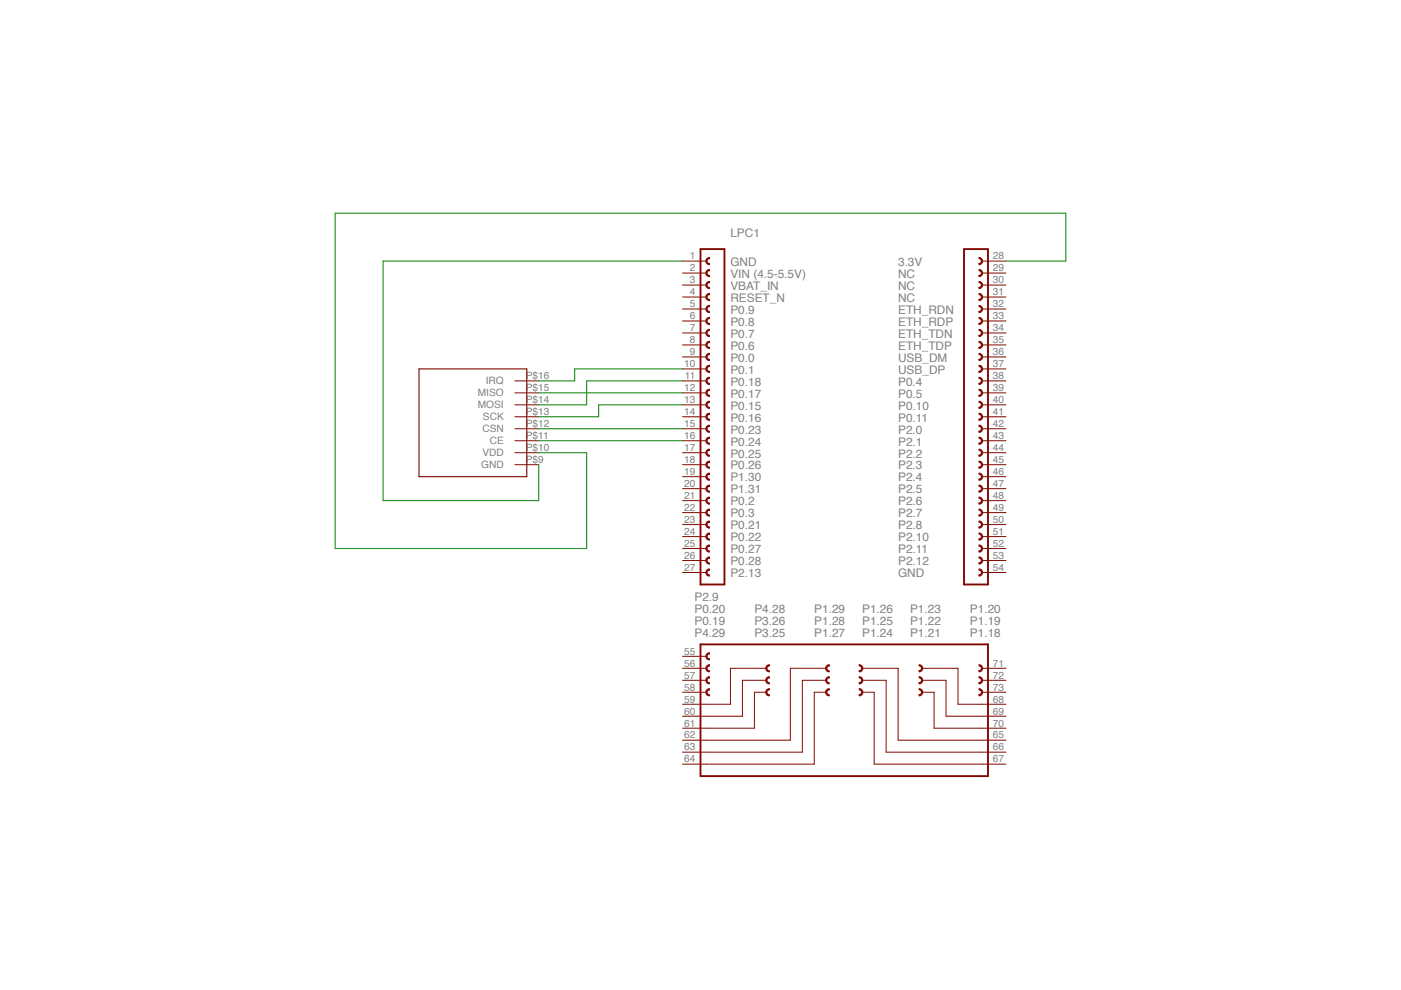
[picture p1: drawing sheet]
<?xml version="1.0" encoding="utf-8"?>
<!DOCTYPE eagle SYSTEM "eagle.dtd">
<eagle version="6.6.0">
<drawing>
<settings>
<setting alwaysvectorfont="no"/>
<setting verticaltext="up"/>
</settings>
<grid distance="0.1" unitdist="inch" unit="inch" style="lines" multiple="1" display="no" altdistance="0.01" altunitdist="inch" altunit="inch"/>
<schematic xreflabel="%F%N/%S.%C%R" xrefpart="/%S.%C%R">
<libraries>
<library name="lpc">
<symbols>
<symbol name="LPCXPRESSO_LPC1769">
<wire x1="-26.67" y1="-33.02" x2="-21.59" y2="-33.02" width="0.4064" layer="94"/>
<wire x1="-24.765" y1="-6.985" x2="-24.765" y2="-8.255" width="0.254" layer="94" curve="180" cap="flat"/>
<wire x1="-24.765" y1="-9.525" x2="-24.765" y2="-10.795" width="0.254" layer="94" curve="180" cap="flat"/>
<wire x1="-24.765" y1="-12.065" x2="-24.765" y2="-13.335" width="0.254" layer="94" curve="180" cap="flat"/>
<wire x1="-24.765" y1="-1.905" x2="-24.765" y2="-3.175" width="0.254" layer="94" curve="180" cap="flat"/>
<wire x1="-24.765" y1="-4.445" x2="-24.765" y2="-5.715" width="0.254" layer="94" curve="180" cap="flat"/>
<wire x1="-24.765" y1="5.715" x2="-24.765" y2="4.445" width="0.254" layer="94" curve="180" cap="flat"/>
<wire x1="-24.765" y1="3.175" x2="-24.765" y2="1.905" width="0.254" layer="94" curve="180" cap="flat"/>
<wire x1="-24.765" y1="0.635" x2="-24.765" y2="-0.635" width="0.254" layer="94" curve="180" cap="flat"/>
<wire x1="-24.765" y1="10.795" x2="-24.765" y2="9.525" width="0.254" layer="94" curve="180" cap="flat"/>
<wire x1="-24.765" y1="8.255" x2="-24.765" y2="6.985" width="0.254" layer="94" curve="180" cap="flat"/>
<wire x1="-24.765" y1="18.415" x2="-24.765" y2="17.145" width="0.254" layer="94" curve="180" cap="flat"/>
<wire x1="-24.765" y1="15.875" x2="-24.765" y2="14.605" width="0.254" layer="94" curve="180" cap="flat"/>
<wire x1="-24.765" y1="13.335" x2="-24.765" y2="12.065" width="0.254" layer="94" curve="180" cap="flat"/>
<wire x1="-24.765" y1="23.495" x2="-24.765" y2="22.225" width="0.254" layer="94" curve="180" cap="flat"/>
<wire x1="-24.765" y1="20.955" x2="-24.765" y2="19.685" width="0.254" layer="94" curve="180" cap="flat"/>
<wire x1="-24.765" y1="31.115" x2="-24.765" y2="29.845" width="0.254" layer="94" curve="180" cap="flat"/>
<wire x1="-24.765" y1="28.575" x2="-24.765" y2="27.305" width="0.254" layer="94" curve="180" cap="flat"/>
<wire x1="-24.765" y1="26.035" x2="-24.765" y2="24.765" width="0.254" layer="94" curve="180" cap="flat"/>
<wire x1="-21.59" y1="38.1" x2="-21.59" y2="-33.02" width="0.4064" layer="94"/>
<wire x1="-26.67" y1="-33.02" x2="-26.67" y2="38.1" width="0.4064" layer="94"/>
<wire x1="-21.59" y1="38.1" x2="-26.67" y2="38.1" width="0.4064" layer="94"/>
<wire x1="-24.765" y1="36.195" x2="-24.765" y2="34.925" width="0.254" layer="94" curve="180" cap="flat"/>
<wire x1="-24.765" y1="33.655" x2="-24.765" y2="32.385" width="0.254" layer="94" curve="180" cap="flat"/>
<wire x1="-24.765" y1="-14.605" x2="-24.765" y2="-15.875" width="0.254" layer="94" curve="180" cap="flat"/>
<wire x1="-24.765" y1="-17.145" x2="-24.765" y2="-18.415" width="0.254" layer="94" curve="180" cap="flat"/>
<wire x1="-24.765" y1="-19.685" x2="-24.765" y2="-20.955" width="0.254" layer="94" curve="180" cap="flat"/>
<wire x1="-24.765" y1="-22.225" x2="-24.765" y2="-23.495" width="0.254" layer="94" curve="180" cap="flat"/>
<wire x1="-24.765" y1="-24.765" x2="-24.765" y2="-26.035" width="0.254" layer="94" curve="180" cap="flat"/>
<wire x1="-24.765" y1="-27.305" x2="-24.765" y2="-28.575" width="0.254" layer="94" curve="180" cap="flat"/>
<wire x1="-24.765" y1="-29.845" x2="-24.765" y2="-31.115" width="0.254" layer="94" curve="180" cap="flat"/>
<wire x1="34.29" y1="-33.02" x2="29.21" y2="-33.02" width="0.4064" layer="94"/>
<wire x1="32.385" y1="-6.985" x2="32.385" y2="-8.255" width="0.254" layer="94" curve="-180" cap="flat"/>
<wire x1="32.385" y1="-9.525" x2="32.385" y2="-10.795" width="0.254" layer="94" curve="-180" cap="flat"/>
<wire x1="32.385" y1="-12.065" x2="32.385" y2="-13.335" width="0.254" layer="94" curve="-180" cap="flat"/>
<wire x1="32.385" y1="-1.905" x2="32.385" y2="-3.175" width="0.254" layer="94" curve="-180" cap="flat"/>
<wire x1="32.385" y1="-4.445" x2="32.385" y2="-5.715" width="0.254" layer="94" curve="-180" cap="flat"/>
<wire x1="32.385" y1="5.715" x2="32.385" y2="4.445" width="0.254" layer="94" curve="-180" cap="flat"/>
<wire x1="32.385" y1="3.175" x2="32.385" y2="1.905" width="0.254" layer="94" curve="-180" cap="flat"/>
<wire x1="32.385" y1="0.635" x2="32.385" y2="-0.635" width="0.254" layer="94" curve="-180" cap="flat"/>
<wire x1="32.385" y1="10.795" x2="32.385" y2="9.525" width="0.254" layer="94" curve="-180" cap="flat"/>
<wire x1="32.385" y1="8.255" x2="32.385" y2="6.985" width="0.254" layer="94" curve="-180" cap="flat"/>
<wire x1="32.385" y1="18.415" x2="32.385" y2="17.145" width="0.254" layer="94" curve="-180" cap="flat"/>
<wire x1="32.385" y1="15.875" x2="32.385" y2="14.605" width="0.254" layer="94" curve="-180" cap="flat"/>
<wire x1="32.385" y1="13.335" x2="32.385" y2="12.065" width="0.254" layer="94" curve="-180" cap="flat"/>
<wire x1="32.385" y1="23.495" x2="32.385" y2="22.225" width="0.254" layer="94" curve="-180" cap="flat"/>
<wire x1="32.385" y1="20.955" x2="32.385" y2="19.685" width="0.254" layer="94" curve="-180" cap="flat"/>
<wire x1="32.385" y1="31.115" x2="32.385" y2="29.845" width="0.254" layer="94" curve="-180" cap="flat"/>
<wire x1="32.385" y1="28.575" x2="32.385" y2="27.305" width="0.254" layer="94" curve="-180" cap="flat"/>
<wire x1="32.385" y1="26.035" x2="32.385" y2="24.765" width="0.254" layer="94" curve="-180" cap="flat"/>
<wire x1="29.21" y1="38.1" x2="29.21" y2="-33.02" width="0.4064" layer="94"/>
<wire x1="34.29" y1="-33.02" x2="34.29" y2="38.1" width="0.4064" layer="94"/>
<wire x1="29.21" y1="38.1" x2="34.29" y2="38.1" width="0.4064" layer="94"/>
<wire x1="32.385" y1="36.195" x2="32.385" y2="34.925" width="0.254" layer="94" curve="-180" cap="flat"/>
<wire x1="32.385" y1="33.655" x2="32.385" y2="32.385" width="0.254" layer="94" curve="-180" cap="flat"/>
<wire x1="32.385" y1="-14.605" x2="32.385" y2="-15.875" width="0.254" layer="94" curve="-180" cap="flat"/>
<wire x1="32.385" y1="-17.145" x2="32.385" y2="-18.415" width="0.254" layer="94" curve="-180" cap="flat"/>
<wire x1="32.385" y1="-19.685" x2="32.385" y2="-20.955" width="0.254" layer="94" curve="-180" cap="flat"/>
<wire x1="32.385" y1="-22.225" x2="32.385" y2="-23.495" width="0.254" layer="94" curve="-180" cap="flat"/>
<wire x1="32.385" y1="-24.765" x2="32.385" y2="-26.035" width="0.254" layer="94" curve="-180" cap="flat"/>
<wire x1="32.385" y1="-27.305" x2="32.385" y2="-28.575" width="0.254" layer="94" curve="-180" cap="flat"/>
<wire x1="32.385" y1="-29.845" x2="32.385" y2="-31.115" width="0.254" layer="94" curve="-180" cap="flat"/>
<wire x1="-26.67" y1="-73.66" x2="34.29" y2="-73.66" width="0.4064" layer="94"/>
<wire x1="0.635" y1="-55.245" x2="0.635" y2="-56.515" width="0.254" layer="94" curve="180" cap="flat"/>
<wire x1="6.985" y1="-51.435" x2="7.62" y2="-50.8" width="0.254" layer="94" curve="90" cap="flat"/>
<wire x1="7.62" y1="-50.8" x2="6.985" y2="-50.165" width="0.254" layer="94" curve="90" cap="flat"/>
<wire x1="6.985" y1="-53.975" x2="7.62" y2="-53.34" width="0.254" layer="94" curve="90" cap="flat"/>
<wire x1="7.62" y1="-53.34" x2="6.985" y2="-52.705" width="0.254" layer="94" curve="90" cap="flat"/>
<wire x1="0.635" y1="-50.165" x2="0.635" y2="-51.435" width="0.254" layer="94" curve="180" cap="flat"/>
<wire x1="0.635" y1="-52.705" x2="0.635" y2="-53.975" width="0.254" layer="94" curve="180" cap="flat"/>
<wire x1="-12.065" y1="-50.165" x2="-12.065" y2="-51.435" width="0.254" layer="94" curve="180" cap="flat"/>
<wire x1="-12.065" y1="-52.705" x2="-12.065" y2="-53.975" width="0.254" layer="94" curve="180" cap="flat"/>
<wire x1="-12.065" y1="-55.245" x2="-12.065" y2="-56.515" width="0.254" layer="94" curve="180" cap="flat"/>
<wire x1="-24.765" y1="-52.705" x2="-24.765" y2="-53.975" width="0.254" layer="94" curve="180" cap="flat"/>
<wire x1="-24.765" y1="-55.245" x2="-24.765" y2="-56.515" width="0.254" layer="94" curve="180" cap="flat"/>
<wire x1="-24.765" y1="-47.625" x2="-24.765" y2="-48.895" width="0.254" layer="94" curve="180" cap="flat"/>
<wire x1="-24.765" y1="-50.165" x2="-24.765" y2="-51.435" width="0.254" layer="94" curve="180" cap="flat"/>
<wire x1="34.29" y1="-45.72" x2="34.29" y2="-73.66" width="0.4064" layer="94"/>
<wire x1="-26.67" y1="-73.66" x2="-26.67" y2="-45.72" width="0.4064" layer="94"/>
<wire x1="6.985" y1="-56.515" x2="7.62" y2="-55.88" width="0.254" layer="94" curve="90" cap="flat"/>
<wire x1="7.62" y1="-55.88" x2="6.985" y2="-55.245" width="0.254" layer="94" curve="90" cap="flat"/>
<wire x1="19.685" y1="-51.435" x2="20.32" y2="-50.8" width="0.254" layer="94" curve="90" cap="flat"/>
<wire x1="20.32" y1="-50.8" x2="19.685" y2="-50.165" width="0.254" layer="94" curve="90" cap="flat"/>
<wire x1="19.685" y1="-53.975" x2="20.32" y2="-53.34" width="0.254" layer="94" curve="90" cap="flat"/>
<wire x1="20.32" y1="-53.34" x2="19.685" y2="-52.705" width="0.254" layer="94" curve="90" cap="flat"/>
<wire x1="19.685" y1="-56.515" x2="20.32" y2="-55.88" width="0.254" layer="94" curve="90" cap="flat"/>
<wire x1="20.32" y1="-55.88" x2="19.685" y2="-55.245" width="0.254" layer="94" curve="90" cap="flat"/>
<wire x1="32.385" y1="-51.435" x2="32.385" y2="-50.165" width="0.254" layer="94" curve="180" cap="flat"/>
<wire x1="32.385" y1="-53.975" x2="32.385" y2="-52.705" width="0.254" layer="94" curve="180" cap="flat"/>
<wire x1="32.385" y1="-56.515" x2="32.385" y2="-55.245" width="0.254" layer="94" curve="180" cap="flat"/>
<wire x1="-26.67" y1="-45.72" x2="34.29" y2="-45.72" width="0.4064" layer="94"/>
<wire x1="-25.4" y1="-58.42" x2="-20.32" y2="-58.42" width="0.1524" layer="94"/>
<wire x1="-20.32" y1="-58.42" x2="-20.32" y2="-50.8" width="0.1524" layer="94"/>
<wire x1="-25.4" y1="-60.96" x2="-17.78" y2="-60.96" width="0.1524" layer="94"/>
<wire x1="-17.78" y1="-60.96" x2="-17.78" y2="-53.34" width="0.1524" layer="94"/>
<wire x1="-25.4" y1="-63.5" x2="-15.24" y2="-63.5" width="0.1524" layer="94"/>
<wire x1="-15.24" y1="-63.5" x2="-15.24" y2="-55.88" width="0.1524" layer="94"/>
<wire x1="-15.24" y1="-55.88" x2="-12.7" y2="-55.88" width="0.1524" layer="94"/>
<wire x1="-17.78" y1="-53.34" x2="-12.7" y2="-53.34" width="0.1524" layer="94"/>
<wire x1="-20.32" y1="-50.8" x2="-12.7" y2="-50.8" width="0.1524" layer="94"/>
<wire x1="-25.4" y1="-66.04" x2="-7.62" y2="-66.04" width="0.1524" layer="94"/>
<wire x1="-7.62" y1="-66.04" x2="-7.62" y2="-50.8" width="0.1524" layer="94"/>
<wire x1="-25.4" y1="-68.58" x2="-5.08" y2="-68.58" width="0.1524" layer="94"/>
<wire x1="-5.08" y1="-68.58" x2="-5.08" y2="-53.34" width="0.1524" layer="94"/>
<wire x1="-25.4" y1="-71.12" x2="-2.54" y2="-71.12" width="0.1524" layer="94"/>
<wire x1="-2.54" y1="-71.12" x2="-2.54" y2="-55.88" width="0.1524" layer="94"/>
<wire x1="-2.54" y1="-55.88" x2="0" y2="-55.88" width="0.1524" layer="94"/>
<wire x1="-5.08" y1="-53.34" x2="0" y2="-53.34" width="0.1524" layer="94"/>
<wire x1="-7.62" y1="-50.8" x2="0" y2="-50.8" width="0.1524" layer="94"/>
<wire x1="33.02" y1="-66.04" x2="15.24" y2="-66.04" width="0.1524" layer="94"/>
<wire x1="15.24" y1="-66.04" x2="15.24" y2="-50.8" width="0.1524" layer="94"/>
<wire x1="33.02" y1="-68.58" x2="12.7" y2="-68.58" width="0.1524" layer="94"/>
<wire x1="12.7" y1="-68.58" x2="12.7" y2="-53.34" width="0.1524" layer="94"/>
<wire x1="33.02" y1="-71.12" x2="10.16" y2="-71.12" width="0.1524" layer="94"/>
<wire x1="10.16" y1="-71.12" x2="10.16" y2="-55.88" width="0.1524" layer="94"/>
<wire x1="10.16" y1="-55.88" x2="7.62" y2="-55.88" width="0.1524" layer="94"/>
<wire x1="12.7" y1="-53.34" x2="7.62" y2="-53.34" width="0.1524" layer="94"/>
<wire x1="15.24" y1="-50.8" x2="7.62" y2="-50.8" width="0.1524" layer="94"/>
<wire x1="20.32" y1="-50.8" x2="27.94" y2="-50.8" width="0.1524" layer="94"/>
<wire x1="27.94" y1="-50.8" x2="27.94" y2="-58.42" width="0.1524" layer="94"/>
<wire x1="20.32" y1="-53.34" x2="25.4" y2="-53.34" width="0.1524" layer="94"/>
<wire x1="25.4" y1="-53.34" x2="25.4" y2="-60.96" width="0.1524" layer="94"/>
<wire x1="20.32" y1="-55.88" x2="22.86" y2="-55.88" width="0.1524" layer="94"/>
<wire x1="22.86" y1="-55.88" x2="22.86" y2="-63.5" width="0.1524" layer="94"/>
<wire x1="22.86" y1="-63.5" x2="33.02" y2="-63.5" width="0.1524" layer="94"/>
<wire x1="25.4" y1="-60.96" x2="33.02" y2="-60.96" width="0.1524" layer="94"/>
<wire x1="27.94" y1="-58.42" x2="33.02" y2="-58.42" width="0.1524" layer="94"/>
<text x="-20.32" y="38.1" size="1.778" layer="96">&gt;VALUE</text>
<text x="-20.32" y="40.64" size="1.778" layer="95">&gt;NAME</text>
<text x="-20.32" y="32.004" size="1.778" layer="97">VIN (4.5-5.5V)</text>
<text x="-20.32" y="34.544" size="1.778" layer="97">GND</text>
<text x="-20.32" y="29.464" size="1.778" layer="97">VBAT_IN</text>
<text x="-20.32" y="26.924" size="1.778" layer="97">RESET_N</text>
<text x="-20.32" y="24.384" size="1.778" layer="97">P0.9</text>
<text x="-20.32" y="21.844" size="1.778" layer="97">P0.8</text>
<text x="-20.32" y="19.304" size="1.778" layer="97">P0.7</text>
<text x="-20.32" y="16.764" size="1.778" layer="97">P0.6</text>
<text x="-20.32" y="14.224" size="1.778" layer="97">P0.0</text>
<text x="-20.32" y="9.144" size="1.778" layer="97">P0.18</text>
<text x="-20.32" y="4.064" size="1.778" layer="97">P0.15</text>
<text x="-20.32" y="6.604" size="1.778" layer="97">P0.17</text>
<text x="-20.32" y="1.524" size="1.778" layer="97">P0.16</text>
<text x="-20.32" y="-1.016" size="1.778" layer="97">P0.23</text>
<text x="-20.32" y="-3.556" size="1.778" layer="97">P0.24</text>
<text x="-20.32" y="-6.096" size="1.778" layer="97">P0.25</text>
<text x="-20.32" y="-8.636" size="1.778" layer="97">P0.26</text>
<text x="-20.32" y="11.684" size="1.778" layer="97">P0.1</text>
<text x="-20.32" y="-11.176" size="1.778" layer="97">P1.30</text>
<text x="-20.32" y="-13.716" size="1.778" layer="97">P1.31</text>
<text x="-20.32" y="-18.796" size="1.778" layer="97">P0.3</text>
<text x="-20.32" y="-16.256" size="1.778" layer="97">P0.2</text>
<text x="-20.32" y="-21.336" size="1.778" layer="97">P0.21</text>
<text x="-20.32" y="-23.876" size="1.778" layer="97">P0.22</text>
<text x="-20.32" y="-26.416" size="1.778" layer="97">P0.27</text>
<text x="-20.32" y="-28.956" size="1.778" layer="97">P0.28</text>
<text x="-20.32" y="-31.496" size="1.778" layer="97">P2.13</text>
<text x="15.24" y="32.004" size="1.778" layer="97">NC</text>
<text x="15.24" y="34.544" size="1.778" layer="97">3.3V</text>
<text x="15.24" y="29.464" size="1.778" layer="97">NC</text>
<text x="15.24" y="26.924" size="1.778" layer="97">NC</text>
<text x="15.24" y="24.384" size="1.778" layer="97">ETH_RDN</text>
<text x="15.24" y="21.844" size="1.778" layer="97">ETH_RDP</text>
<text x="15.24" y="19.304" size="1.778" layer="97">ETH_TDN</text>
<text x="15.24" y="16.764" size="1.778" layer="97">ETH_TDP</text>
<text x="15.24" y="14.224" size="1.778" layer="97">USB_DM</text>
<text x="15.24" y="11.684" size="1.778" layer="97">USB_DP</text>
<text x="15.24" y="6.604" size="1.778" layer="97">P0.5</text>
<text x="15.24" y="9.144" size="1.778" layer="97">P0.4</text>
<text x="15.24" y="4.064" size="1.778" layer="97">P0.10</text>
<text x="15.24" y="1.524" size="1.778" layer="97">P0.11</text>
<text x="15.24" y="-1.016" size="1.778" layer="97">P2.0</text>
<text x="15.24" y="-3.556" size="1.778" layer="97">P2.1</text>
<text x="15.24" y="-6.096" size="1.778" layer="97">P2.2</text>
<text x="15.24" y="-8.636" size="1.778" layer="97">P2.3</text>
<text x="15.24" y="-11.176" size="1.778" layer="97">P2.4</text>
<text x="15.24" y="-13.716" size="1.778" layer="97">P2.5</text>
<text x="15.24" y="-18.796" size="1.778" layer="97">P2.7</text>
<text x="15.24" y="-16.256" size="1.778" layer="97">P2.6</text>
<text x="15.24" y="-21.336" size="1.778" layer="97">P2.8</text>
<text x="15.24" y="-23.876" size="1.778" layer="97">P2.10</text>
<text x="15.24" y="-26.416" size="1.778" layer="97">P2.11</text>
<text x="15.24" y="-28.956" size="1.778" layer="97">P2.12</text>
<text x="15.24" y="-31.496" size="1.778" layer="97">GND</text>
<text x="-27.94" y="-36.576" size="1.778" layer="97">P2.9</text>
<text x="-27.94" y="-39.116" size="1.778" layer="97">P0.20</text>
<text x="-27.94" y="-44.196" size="1.778" layer="97">P4.29</text>
<text x="-27.94" y="-41.656" size="1.778" layer="97">P0.19</text>
<text x="-15.24" y="-39.116" size="1.778" layer="97">P4.28</text>
<text x="-15.24" y="-41.656" size="1.778" layer="97">P3.26</text>
<text x="-15.24" y="-44.196" size="1.778" layer="97">P3.25</text>
<text x="-2.54" y="-39.116" size="1.778" layer="97">P1.29</text>
<text x="-2.54" y="-41.656" size="1.778" layer="97">P1.28</text>
<text x="-2.54" y="-44.196" size="1.778" layer="97">P1.27</text>
<text x="7.62" y="-44.196" size="1.778" layer="97">P1.24</text>
<text x="7.62" y="-39.116" size="1.778" layer="97">P1.26</text>
<text x="17.78" y="-44.196" size="1.778" layer="97">P1.21</text>
<text x="7.62" y="-41.656" size="1.778" layer="97">P1.25</text>
<text x="17.78" y="-41.656" size="1.778" layer="97">P1.22</text>
<text x="17.78" y="-39.116" size="1.778" layer="97">P1.23</text>
<text x="30.48" y="-44.196" size="1.778" layer="97">P1.18</text>
<text x="30.48" y="-41.656" size="1.778" layer="97">P1.19</text>
<text x="30.48" y="-39.116" size="1.778" layer="97">P1.20</text>
<pin name="20" x="-30.48" y="-12.7" visible="pad" length="middle" direction="pas" swaplevel="1"/>
<pin name="19" x="-30.48" y="-10.16" visible="pad" length="middle" direction="pas" swaplevel="1"/>
<pin name="18" x="-30.48" y="-7.62" visible="pad" length="middle" direction="pas" swaplevel="1"/>
<pin name="17" x="-30.48" y="-5.08" visible="pad" length="middle" direction="pas" swaplevel="1"/>
<pin name="16" x="-30.48" y="-2.54" visible="pad" length="middle" direction="pas" swaplevel="1"/>
<pin name="15" x="-30.48" y="0" visible="pad" length="middle" direction="pas" swaplevel="1"/>
<pin name="14" x="-30.48" y="2.54" visible="pad" length="middle" direction="pas" swaplevel="1"/>
<pin name="13" x="-30.48" y="5.08" visible="pad" length="middle" direction="pas" swaplevel="1"/>
<pin name="12" x="-30.48" y="7.62" visible="pad" length="middle" direction="pas" swaplevel="1"/>
<pin name="11" x="-30.48" y="10.16" visible="pad" length="middle" direction="pas" swaplevel="1"/>
<pin name="10" x="-30.48" y="12.7" visible="pad" length="middle" direction="pas" swaplevel="1"/>
<pin name="9" x="-30.48" y="15.24" visible="pad" length="middle" direction="pas" swaplevel="1"/>
<pin name="8" x="-30.48" y="17.78" visible="pad" length="middle" direction="pas" swaplevel="1"/>
<pin name="7" x="-30.48" y="20.32" visible="pad" length="middle" direction="pas" swaplevel="1"/>
<pin name="6" x="-30.48" y="22.86" visible="pad" length="middle" direction="pas" swaplevel="1"/>
<pin name="5" x="-30.48" y="25.4" visible="pad" length="middle" direction="pas" swaplevel="1"/>
<pin name="4" x="-30.48" y="27.94" visible="pad" length="middle" direction="pas" swaplevel="1"/>
<pin name="3" x="-30.48" y="30.48" visible="pad" length="middle" direction="pas" swaplevel="1"/>
<pin name="2" x="-30.48" y="33.02" visible="pad" length="middle" direction="pas" swaplevel="1"/>
<pin name="1" x="-30.48" y="35.56" visible="pad" length="middle" direction="pas" swaplevel="1"/>
<pin name="21" x="-30.48" y="-15.24" visible="pad" length="middle" direction="pas" swaplevel="1"/>
<pin name="22" x="-30.48" y="-17.78" visible="pad" length="middle" direction="pas" swaplevel="1"/>
<pin name="23" x="-30.48" y="-20.32" visible="pad" length="middle" direction="pas" swaplevel="1"/>
<pin name="24" x="-30.48" y="-22.86" visible="pad" length="middle" direction="pas" swaplevel="1"/>
<pin name="25" x="-30.48" y="-25.4" visible="pad" length="middle" direction="pas" swaplevel="1"/>
<pin name="26" x="-30.48" y="-27.94" visible="pad" length="middle" direction="pas" swaplevel="1"/>
<pin name="27" x="-30.48" y="-30.48" visible="pad" length="middle" direction="pas" swaplevel="1"/>
<pin name="47" x="38.1" y="-12.7" visible="pad" length="middle" direction="pas" swaplevel="1" rot="R180"/>
<pin name="46" x="38.1" y="-10.16" visible="pad" length="middle" direction="pas" swaplevel="1" rot="R180"/>
<pin name="45" x="38.1" y="-7.62" visible="pad" length="middle" direction="pas" swaplevel="1" rot="R180"/>
<pin name="44" x="38.1" y="-5.08" visible="pad" length="middle" direction="pas" swaplevel="1" rot="R180"/>
<pin name="43" x="38.1" y="-2.54" visible="pad" length="middle" direction="pas" swaplevel="1" rot="R180"/>
<pin name="42" x="38.1" y="0" visible="pad" length="middle" direction="pas" swaplevel="1" rot="R180"/>
<pin name="41" x="38.1" y="2.54" visible="pad" length="middle" direction="pas" swaplevel="1" rot="R180"/>
<pin name="40" x="38.1" y="5.08" visible="pad" length="middle" direction="pas" swaplevel="1" rot="R180"/>
<pin name="39" x="38.1" y="7.62" visible="pad" length="middle" direction="pas" swaplevel="1" rot="R180"/>
<pin name="38" x="38.1" y="10.16" visible="pad" length="middle" direction="pas" swaplevel="1" rot="R180"/>
<pin name="37" x="38.1" y="12.7" visible="pad" length="middle" direction="pas" swaplevel="1" rot="R180"/>
<pin name="36" x="38.1" y="15.24" visible="pad" length="middle" direction="pas" swaplevel="1" rot="R180"/>
<pin name="35" x="38.1" y="17.78" visible="pad" length="middle" direction="pas" swaplevel="1" rot="R180"/>
<pin name="34" x="38.1" y="20.32" visible="pad" length="middle" direction="pas" swaplevel="1" rot="R180"/>
<pin name="33" x="38.1" y="22.86" visible="pad" length="middle" direction="pas" swaplevel="1" rot="R180"/>
<pin name="32" x="38.1" y="25.4" visible="pad" length="middle" direction="pas" swaplevel="1" rot="R180"/>
<pin name="31" x="38.1" y="27.94" visible="pad" length="middle" direction="pas" swaplevel="1" rot="R180"/>
<pin name="30" x="38.1" y="30.48" visible="pad" length="middle" direction="pas" swaplevel="1" rot="R180"/>
<pin name="29" x="38.1" y="33.02" visible="pad" length="middle" direction="pas" swaplevel="1" rot="R180"/>
<pin name="28" x="38.1" y="35.56" visible="pad" length="middle" direction="pas" swaplevel="1" rot="R180"/>
<pin name="48" x="38.1" y="-15.24" visible="pad" length="middle" direction="pas" swaplevel="1" rot="R180"/>
<pin name="49" x="38.1" y="-17.78" visible="pad" length="middle" direction="pas" swaplevel="1" rot="R180"/>
<pin name="50" x="38.1" y="-20.32" visible="pad" length="middle" direction="pas" swaplevel="1" rot="R180"/>
<pin name="51" x="38.1" y="-22.86" visible="pad" length="middle" direction="pas" swaplevel="1" rot="R180"/>
<pin name="52" x="38.1" y="-25.4" visible="pad" length="middle" direction="pas" swaplevel="1" rot="R180"/>
<pin name="53" x="38.1" y="-27.94" visible="pad" length="middle" direction="pas" swaplevel="1" rot="R180"/>
<pin name="54" x="38.1" y="-30.48" visible="pad" length="middle" direction="pas" swaplevel="1" rot="R180"/>
<pin name="66" x="38.1" y="-68.58" visible="pad" length="middle" direction="pas" swaplevel="1" rot="R180"/>
<pin name="67" x="38.1" y="-71.12" visible="pad" length="middle" direction="pas" swaplevel="1" rot="R180"/>
<pin name="64" x="-30.48" y="-71.12" visible="pad" length="middle" direction="pas" swaplevel="1"/>
<pin name="63" x="-30.48" y="-68.58" visible="pad" length="middle" direction="pas" swaplevel="1"/>
<pin name="62" x="-30.48" y="-66.04" visible="pad" length="middle" direction="pas" swaplevel="1"/>
<pin name="61" x="-30.48" y="-63.5" visible="pad" length="middle" direction="pas" swaplevel="1"/>
<pin name="60" x="-30.48" y="-60.96" visible="pad" length="middle" direction="pas" swaplevel="1"/>
<pin name="59" x="-30.48" y="-58.42" visible="pad" length="middle" direction="pas" swaplevel="1"/>
<pin name="58" x="-30.48" y="-55.88" visible="pad" length="middle" direction="pas" swaplevel="1"/>
<pin name="57" x="-30.48" y="-53.34" visible="pad" length="middle" direction="pas" swaplevel="1"/>
<pin name="56" x="-30.48" y="-50.8" visible="pad" length="middle" direction="pas" swaplevel="1"/>
<pin name="55" x="-30.48" y="-48.26" visible="pad" length="middle" direction="pas" swaplevel="1"/>
<pin name="65" x="38.1" y="-66.04" visible="pad" length="middle" direction="pas" swaplevel="1" rot="R180"/>
<pin name="68" x="38.1" y="-58.42" visible="pad" length="middle" direction="pas" swaplevel="1" rot="R180"/>
<pin name="69" x="38.1" y="-60.96" visible="pad" length="middle" direction="pas" swaplevel="1" rot="R180"/>
<pin name="70" x="38.1" y="-63.5" visible="pad" length="middle" direction="pas" swaplevel="1" rot="R180"/>
<pin name="73" x="38.1" y="-55.88" visible="pad" length="middle" direction="pas" swaplevel="1" rot="R180"/>
<pin name="72" x="38.1" y="-53.34" visible="pad" length="middle" direction="pas" swaplevel="1" rot="R180"/>
<pin name="71" x="38.1" y="-50.8" visible="pad" length="middle" direction="pas" swaplevel="1" rot="R180"/>
</symbol>
</symbols>
<devicesets>
<deviceset name="LPCXPRESSO_LPC1769" prefix="LPC" uservalue="yes">
<gates>
<gate name="G$1" symbol="LPCXPRESSO_LPC1769" x="0" y="0"/>
</gates>
<devices>
<device name="" package="LPCXPRESSO_LPC1769">
<connects>
<connect gate="G$1" pin="1" pad="1"/>
<connect gate="G$1" pin="10" pad="10"/>
<connect gate="G$1" pin="11" pad="11"/>
<connect gate="G$1" pin="12" pad="12"/>
<connect gate="G$1" pin="13" pad="13"/>
<connect gate="G$1" pin="14" pad="14"/>
<connect gate="G$1" pin="15" pad="15"/>
<connect gate="G$1" pin="16" pad="16"/>
<connect gate="G$1" pin="17" pad="17"/>
<connect gate="G$1" pin="18" pad="18"/>
<connect gate="G$1" pin="19" pad="19"/>
<connect gate="G$1" pin="2" pad="2"/>
<connect gate="G$1" pin="20" pad="20"/>
<connect gate="G$1" pin="21" pad="21"/>
<connect gate="G$1" pin="22" pad="22"/>
<connect gate="G$1" pin="23" pad="23"/>
<connect gate="G$1" pin="24" pad="24"/>
<connect gate="G$1" pin="25" pad="25"/>
<connect gate="G$1" pin="26" pad="26"/>
<connect gate="G$1" pin="27" pad="27"/>
<connect gate="G$1" pin="28" pad="28"/>
<connect gate="G$1" pin="29" pad="29"/>
<connect gate="G$1" pin="3" pad="3"/>
<connect gate="G$1" pin="30" pad="30"/>
<connect gate="G$1" pin="31" pad="31"/>
<connect gate="G$1" pin="32" pad="32"/>
<connect gate="G$1" pin="33" pad="33"/>
<connect gate="G$1" pin="34" pad="34"/>
<connect gate="G$1" pin="35" pad="35"/>
<connect gate="G$1" pin="36" pad="36"/>
<connect gate="G$1" pin="37" pad="37"/>
<connect gate="G$1" pin="38" pad="38"/>
<connect gate="G$1" pin="39" pad="39"/>
<connect gate="G$1" pin="4" pad="4"/>
<connect gate="G$1" pin="40" pad="40"/>
<connect gate="G$1" pin="41" pad="41"/>
<connect gate="G$1" pin="42" pad="42"/>
<connect gate="G$1" pin="43" pad="43"/>
<connect gate="G$1" pin="44" pad="44"/>
<connect gate="G$1" pin="45" pad="45"/>
<connect gate="G$1" pin="46" pad="46"/>
<connect gate="G$1" pin="47" pad="47"/>
<connect gate="G$1" pin="48" pad="48"/>
<connect gate="G$1" pin="49" pad="49"/>
<connect gate="G$1" pin="5" pad="5"/>
<connect gate="G$1" pin="50" pad="50"/>
<connect gate="G$1" pin="51" pad="51"/>
<connect gate="G$1" pin="52" pad="52"/>
<connect gate="G$1" pin="53" pad="53"/>
<connect gate="G$1" pin="54" pad="54"/>
<connect gate="G$1" pin="55" pad="55"/>
<connect gate="G$1" pin="56" pad="56"/>
<connect gate="G$1" pin="57" pad="57"/>
<connect gate="G$1" pin="58" pad="58"/>
<connect gate="G$1" pin="59" pad="59"/>
<connect gate="G$1" pin="6" pad="6"/>
<connect gate="G$1" pin="60" pad="60"/>
<connect gate="G$1" pin="61" pad="61"/>
<connect gate="G$1" pin="62" pad="62"/>
<connect gate="G$1" pin="63" pad="63"/>
<connect gate="G$1" pin="64" pad="64"/>
<connect gate="G$1" pin="65" pad="65"/>
<connect gate="G$1" pin="66" pad="66"/>
<connect gate="G$1" pin="67" pad="67"/>
<connect gate="G$1" pin="68" pad="68"/>
<connect gate="G$1" pin="69" pad="69"/>
<connect gate="G$1" pin="7" pad="7"/>
<connect gate="G$1" pin="70" pad="70"/>
<connect gate="G$1" pin="71" pad="71"/>
<connect gate="G$1" pin="72" pad="72"/>
<connect gate="G$1" pin="73" pad="73"/>
<connect gate="G$1" pin="8" pad="8"/>
<connect gate="G$1" pin="9" pad="9"/>
</connects>
<technologies>
<technology name=""/>
</technologies>
</device>
</devices>
</deviceset>
</devicesets>
</library>
<library name="rfm">
<symbols>
<symbol name="RFM73/70">
<wire x1="0" y1="0" x2="0" y2="22.86" width="0.254" layer="94"/>
<wire x1="0" y1="22.86" x2="22.86" y2="22.86" width="0.254" layer="94"/>
<wire x1="22.86" y1="22.86" x2="22.86" y2="0" width="0.254" layer="94"/>
<wire x1="22.86" y1="0" x2="0" y2="0" width="0.254" layer="94"/>
<pin name="GND" x="-2.54" y="20.32" length="middle" direction="sup"/>
<pin name="VDD" x="-2.54" y="17.78" length="middle" direction="sup"/>
<pin name="CE" x="-2.54" y="15.24" length="middle"/>
<pin name="CSN" x="-2.54" y="12.7" length="middle"/>
<pin name="SCK" x="-2.54" y="10.16" length="middle"/>
<pin name="MOSI" x="-2.54" y="7.62" length="middle"/>
<pin name="MISO" x="-2.54" y="5.08" length="middle" direction="out"/>
<pin name="IRQ" x="-2.54" y="2.54" length="middle" direction="out"/>
</symbol>
</symbols>
<devicesets>
<deviceset name="RFM73/70_DIP">
<gates>
<gate name="G$1" symbol="RFM73/70" x="0" y="0"/>
</gates>
<devices>
<device name="" package="RFM73_DIP">
<connects>
<connect gate="G$1" pin="CE" pad="P$11"/>
<connect gate="G$1" pin="CSN" pad="P$12"/>
<connect gate="G$1" pin="GND" pad="P$9"/>
<connect gate="G$1" pin="IRQ" pad="P$16"/>
<connect gate="G$1" pin="MISO" pad="P$15"/>
<connect gate="G$1" pin="MOSI" pad="P$14"/>
<connect gate="G$1" pin="SCK" pad="P$13"/>
<connect gate="G$1" pin="VDD" pad="P$10"/>
</connects>
<technologies>
<technology name=""/>
</technologies>
</device>
</devices>
</deviceset>
</devicesets>
</library>
</libraries>
<attributes>
</attributes>
<variantdefs>
</variantdefs>
<classes>
<class number="0" name="default" width="0" drill="0">
</class>
</classes>
<parts>
<part name="LPC1" library="lpc" deviceset="LPCXPRESSO_LPC1769" device=""/>
<part name="U$1" library="rfm" deviceset="RFM73/70_DIP" device=""/>
</parts>
<sheets>
<sheet>
<plain>
</plain>
<instances>
<instance part="LPC1" gate="G$1" x="-27.94" y="71.12"/>
<instance part="U$1" gate="G$1" x="-91.44" y="83.82" smashed="yes" rot="R180"/>
</instances>
<busses>
</busses>
<nets>
<net name="N$1" class="0">
<segment>
<pinref part="LPC1" gate="G$1" pin="11"/>
<wire x1="-58.42" y1="81.28" x2="-78.74" y2="81.28" width="0.1524" layer="91"/>
<wire x1="-78.74" y1="81.28" x2="-78.74" y2="76.2" width="0.1524" layer="91"/>
<pinref part="U$1" gate="G$1" pin="MOSI"/>
<wire x1="-78.74" y1="76.2" x2="-88.9" y2="76.2" width="0.1524" layer="91"/>
</segment>
</net>
<net name="N$2" class="0">
<segment>
<pinref part="U$1" gate="G$1" pin="MISO"/>
<pinref part="LPC1" gate="G$1" pin="12"/>
<wire x1="-88.9" y1="78.74" x2="-58.42" y2="78.74" width="0.1524" layer="91"/>
</segment>
</net>
<net name="N$3" class="0">
<segment>
<pinref part="U$1" gate="G$1" pin="SCK"/>
<wire x1="-88.9" y1="73.66" x2="-76.2" y2="73.66" width="0.1524" layer="91"/>
<wire x1="-76.2" y1="73.66" x2="-76.2" y2="76.2" width="0.1524" layer="91"/>
<pinref part="LPC1" gate="G$1" pin="13"/>
<wire x1="-76.2" y1="76.2" x2="-58.42" y2="76.2" width="0.1524" layer="91"/>
</segment>
</net>
<net name="N$4" class="0">
<segment>
<pinref part="U$1" gate="G$1" pin="CSN"/>
<pinref part="LPC1" gate="G$1" pin="15"/>
<wire x1="-88.9" y1="71.12" x2="-58.42" y2="71.12" width="0.1524" layer="91"/>
</segment>
</net>
<net name="N$5" class="0">
<segment>
<pinref part="U$1" gate="G$1" pin="CE"/>
<pinref part="LPC1" gate="G$1" pin="16"/>
<wire x1="-88.9" y1="68.58" x2="-58.42" y2="68.58" width="0.1524" layer="91"/>
</segment>
</net>
<net name="N$6" class="0">
<segment>
<pinref part="U$1" gate="G$1" pin="IRQ"/>
<wire x1="-88.9" y1="81.28" x2="-81.28" y2="81.28" width="0.1524" layer="91"/>
<wire x1="-81.28" y1="81.28" x2="-81.28" y2="83.82" width="0.1524" layer="91"/>
<pinref part="LPC1" gate="G$1" pin="10"/>
<wire x1="-81.28" y1="83.82" x2="-58.42" y2="83.82" width="0.1524" layer="91"/>
</segment>
</net>
<net name="GND" class="0">
<segment>
<pinref part="U$1" gate="G$1" pin="GND"/>
<wire x1="-88.9" y1="63.5" x2="-88.9" y2="55.88" width="0.1524" layer="91"/>
<wire x1="-88.9" y1="55.88" x2="-121.92" y2="55.88" width="0.1524" layer="91"/>
<wire x1="-121.92" y1="55.88" x2="-121.92" y2="106.68" width="0.1524" layer="91"/>
<pinref part="LPC1" gate="G$1" pin="1"/>
<wire x1="-121.92" y1="106.68" x2="-58.42" y2="106.68" width="0.1524" layer="91"/>
</segment>
</net>
<net name="VDD" class="0">
<segment>
<pinref part="U$1" gate="G$1" pin="VDD"/>
<wire x1="-88.9" y1="66.04" x2="-78.74" y2="66.04" width="0.1524" layer="91"/>
<wire x1="-78.74" y1="66.04" x2="-78.74" y2="45.72" width="0.1524" layer="91"/>
<wire x1="-78.74" y1="45.72" x2="-132.08" y2="45.72" width="0.1524" layer="91"/>
<wire x1="-132.08" y1="45.72" x2="-132.08" y2="116.84" width="0.1524" layer="91"/>
<wire x1="-132.08" y1="116.84" x2="22.86" y2="116.84" width="0.1524" layer="91"/>
<wire x1="22.86" y1="116.84" x2="22.86" y2="106.68" width="0.1524" layer="91"/>
<pinref part="LPC1" gate="G$1" pin="28"/>
<wire x1="22.86" y1="106.68" x2="10.16" y2="106.68" width="0.1524" layer="91"/>
</segment>
</net>
</nets>
</sheet>
</sheets>
</schematic>
</drawing>
</eagle>
